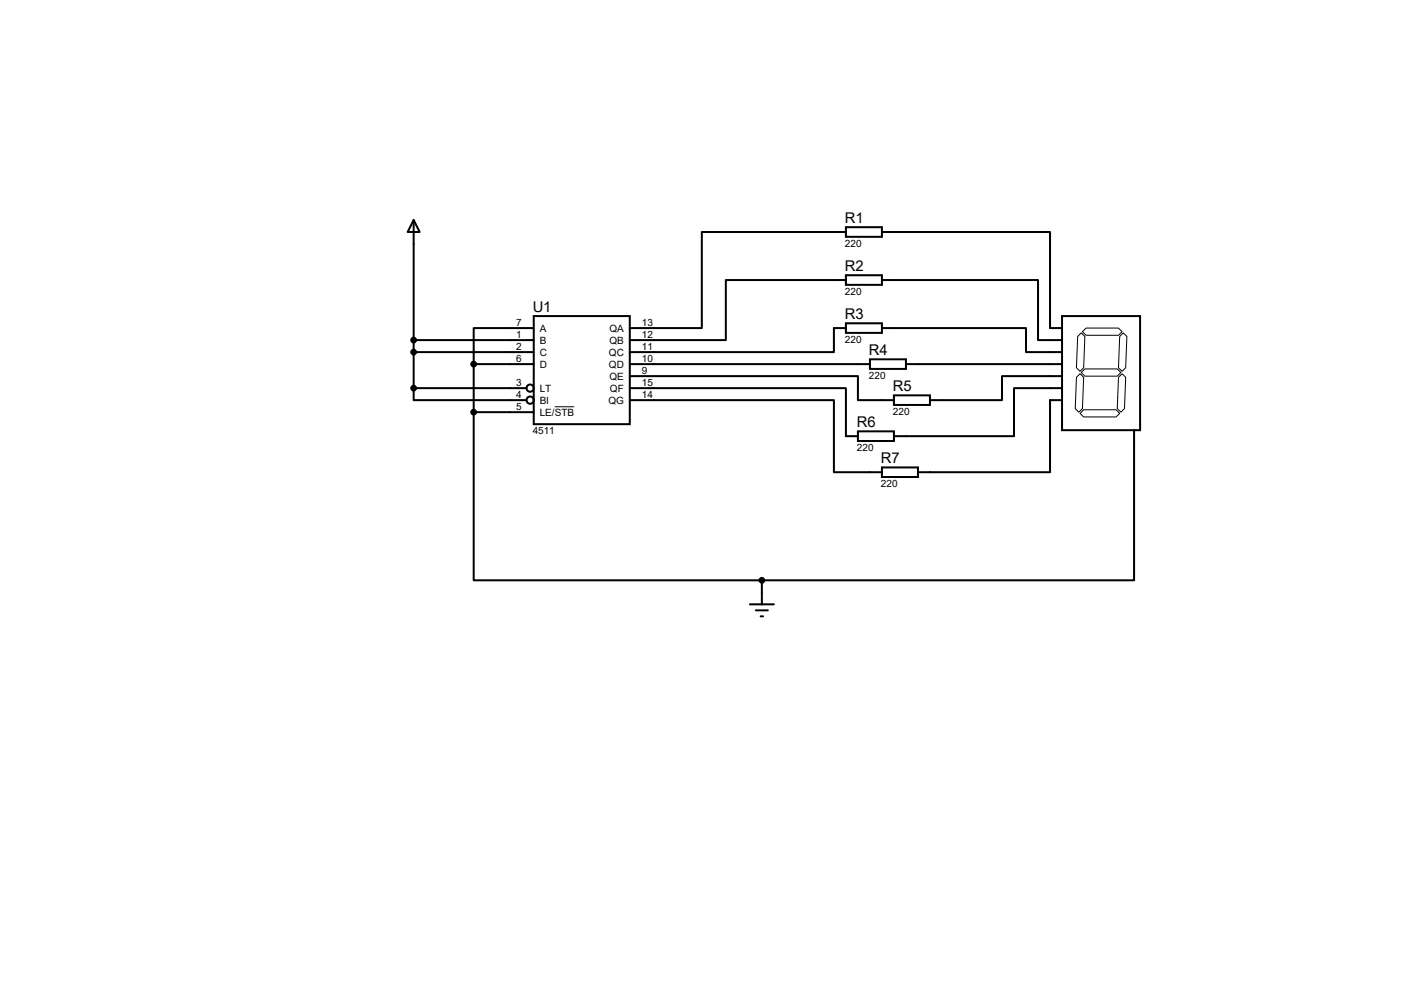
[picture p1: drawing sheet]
<svg xmlns="http://www.w3.org/2000/svg" width="297mm" height="210mm" viewBox="0 0 297 210" stroke-linecap="round" stroke-linejoin="round" font-family="sans-serif">
<g fill="none" stroke="#000" stroke-width=".42">
<path d="M87.5 46.5l1.3 2.6h-2.6zM87.5 46.5v35.6M178.9 48h7.7v2.1h-7.7zM178.9 58.2h7.7v2h-7.7zM178.9 49.1h-30.4v20.3h-15.3M178.9 59.2h-25.4v12.7h-20.3M186.6 49.1h35.5v20.3h2.6M186.6 59.2h33v12.7h5.1M87.5 71.9h25.4M87.5 74.5h25.4M100.2 77h12.7M100.2 77v10.2"/>
<path d="M112.9 66.8h20.3v22.9h-20.3zM112.9 69.4h-12.7v7.6M133.2 79.5h48.3v5.1h7.6M133.2 77h50.8M178.9 68.4h7.7v2h-7.7zM178.9 69.4h-2.5v5.1h-43.2M184 76h7.6v2h-7.6zM186.6 69.4h30.4v5.1h7.7M191.6 77h33.1M224.7 66.8h16.5v24.2h-16.5zM224.7 79.5h-12.7v5.1h-15.3M87.5 82.1v2.5h23.9"/>
<path d="M87.5 82.1h23.9M100.2 87.2v35.5h61M100.2 87.2h12.7M133.2 82.1h45.7v10.1h2.6M133.2 84.6h43.2v15.3h10.2M181.5 91.2h7.6v2.1h-7.6zM186.6 98.8h7.6v2.1h-7.6zM189.1 83.6h7.6v2h-7.6zM224.7 82.1h-10.2v10.1h-25.4M224.7 84.6h-2.6v15.3h-27.9M239.9 91v31.7h-78.7M158.6 127.8h5.1"/>
<path d="M159.9 129.1h2.5M160.9 130.3h.5M161.2 122.7v5.1"/>
<circle cx="87.5" cy="71.9" r=".51"/>
<circle cx="87.5" cy="74.5" r=".51"/>
<circle cx="100.2" cy="77" r=".51"/>
<circle cx="87.5" cy="82.1" r=".51"/>
<circle cx="100.2" cy="87.2" r=".51"/>
<circle cx="112.1" cy="84.6" r=".76"/>
<circle cx="112.1" cy="82.1" r=".76"/>
<circle cx="161.2" cy="122.7" r=".51"/>
</g>
<path d="M227.7 79.8l.8-.8 .7 .8-.2 6.6-.8 .8-.7-.8zM228.7 78.8l.8-.8h6.8l.8 .8-.8 .7h-6.8zM228.7 70.4l.8 .8-.3 6.6-.7 .7-.8-.7 .3-6.6zM229.7 69.4h6.9l.8 .7-.8 .8h-6.9l-.7-.8zM236.6 79.8l.8-.8 .7 .8-.2 6.6-.8 .8-.8-.8zM237.6 70.4l.8 .8-.3 6.6-.7 .7-.8-.7 .3-6.6zM117.3 86h4.2M228.5 87.4l.7-.7h6.9l.8 .7-.8 .8h-6.9z" fill="none" stroke="#000" stroke-width=".21"/>
<g fill="#000">
<circle cx="87.5" cy="71.9" r=".51"/>
<circle cx="87.5" cy="74.5" r=".51"/>
<circle cx="100.2" cy="77" r=".51"/>
<circle cx="87.5" cy="82.1" r=".51"/>
<circle cx="100.2" cy="87.2" r=".51"/>
<circle cx="161.2" cy="122.7" r=".51"/>
</g>
<g font-size="3.1">
<text x="178.7" y="47.2">R1</text>
<text x="178.7" y="57.3">R2</text>
<text x="112.7" y="66">U1</text>
<text x="178.7" y="67.5">R3</text>
<text x="183.8" y="75.1">R4</text>
<text x="188.9" y="82.7">R5</text>
<text x="181.3" y="90.3">R6</text>
<text x="186.4" y="98">R7</text>
</g>
<g font-size="2.1">
<text x="178.7" y="52.2">220</text>
<text x="178.7" y="62.4">220</text>
<text x="109.2" y="69">7</text>
<text x="109.2" y="71.5">1</text>
<text x="114.2" y="70.1">A</text>
<text x="128.9" y="70.1">QA</text>
<text x="135.8" y="69">13</text>
<text x="135.8" y="71.5">12</text>
<text x="109.2" y="74.1">2</text>
<text x="109.2" y="76.6">6</text>
<text x="114.2" y="72.7">B</text>
<text x="114.2" y="75.2">C</text>
<text x="114.2" y="77.8">D</text>
<text x="128.8" y="75.2">QC</text>
<text x="128.8" y="77.8">QD</text>
<text x="128.9" y="72.7">QB</text>
<text x="135.8" y="74.1">11</text>
<text x="135.8" y="76.6">10</text>
<text x="178.7" y="72.6">220</text>
<text x="109.2" y="81.7">3</text>
<text x="114.2" y="82.8">LT</text>
<text x="128.9" y="80.3">QE</text>
<text x="129" y="82.8">QF</text>
<text x="135.8" y="79.2">9</text>
<text x="135.8" y="81.7">15</text>
<text x="183.8" y="80.2">220</text>
<text x="109.2" y="84.2">4</text>
<text x="109.2" y="86.8">5</text>
<text x="114.2" y="85.4">BI</text>
<text x="114.2" y="87.9">LE/STB</text>
<text x="128.7" y="85.4">QG</text>
<text x="135.8" y="84.2">14</text>
<text x="188.9" y="87.8">220</text>
<text x="112.7" y="91.9">4511</text>
<text x="181.3" y="95.4">220</text>
<text x="186.4" y="103">220</text>
</g>
</svg>
